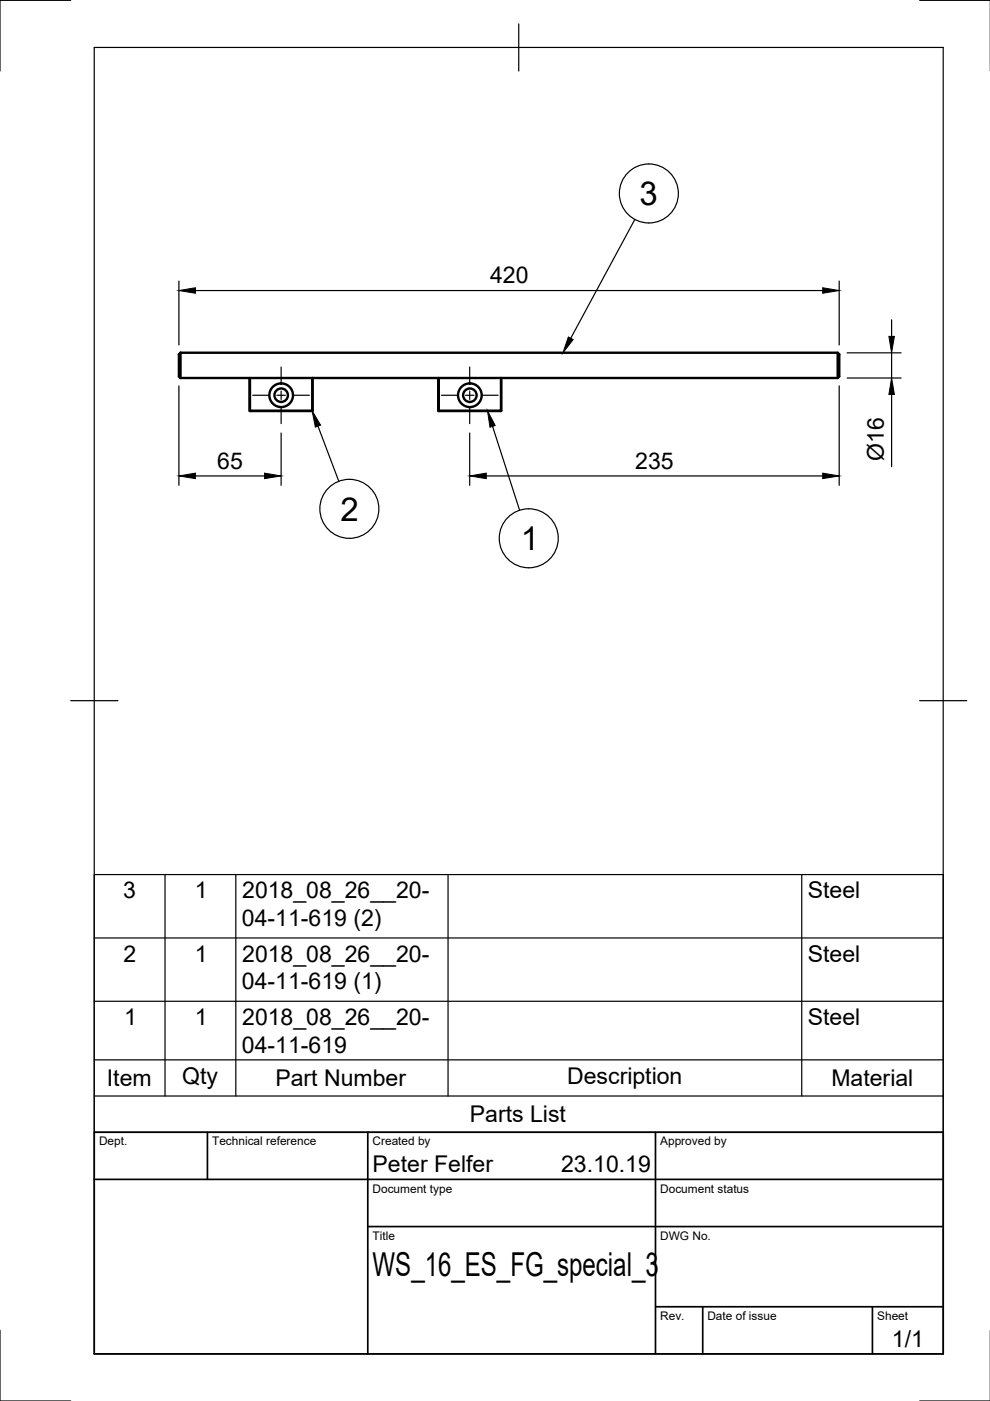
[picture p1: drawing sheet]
<svg xmlns="http://www.w3.org/2000/svg" width="210mm" height="297mm" viewBox="0 0 210 297" stroke-linecap="round" stroke-linejoin="round" font-family="sans-serif">
<!-- layer: Visible -->
<g fill="none" stroke="#000" stroke-width=".51">
<path d="M38.3 74.8h139.3l.3 .3v4.7l-.3 .3M38.3 74.8v5.3M38.3 74.8l-.4 .3v4.7l.4 .3M177.6 74.8v5.3M38.3 80.1h139.3M52.9 80.1v7l.1-7M53 87l-.1 .1M66.2 87.1l-13.2 .1M66.2 80.1v7h-13.2M66.2 87v.2M66.3 80.1v7M92.9 80.1v7l.1-7"/>
<path d="M93 87l-.1 .1M106.2 87.1l-13.2 .1M106.2 80.1v7h-13.2M106.2 87v.2M106.3 80.1v7"/>
<circle cx="59.6" cy="83.8" r="2.51"/>
<circle cx="59.6" cy="83.8" r="1.43"/>
<circle cx="99.6" cy="83.8" r="2.51"/>
<circle cx="99.6" cy="83.8" r="1.43"/>
</g>
<!-- layer: TitleBlock -->
<path d="M20 240.1h180v46.9h-180zM20 250h180M44 240.1v9.9M78 240.1v46.9M139 240.1v46.9M78 260.1h122M139 277.1h61M149 277.1v9.9M185 277.1v9.9" fill="none" stroke="#000" stroke-width=".36"/>
<!-- layer: Border -->
<path d="M15 .1h-15v15M20 10.1h180v276.9h-180zM110 5.1v10M195 .1h15M15 148.6h10M195 148.6h10M0 282.1v14.9h15M195 297h15" fill="none" stroke="#000" stroke-width=".25"/>
<!-- layer: Smart Centers -->
<path d="M59.6 77.8v3.3M99.6 77.8v3.3M53.6 83.8h3.3M58.7 83.8h1.8M59.6 82.9v1.8M59.6 86.5v3.3M62.3 83.8h3.3M93.6 83.8h3.3M98.7 83.8h1.8M99.6 82.9v1.8M99.6 86.5v3.3M102.3 83.8h3.3" fill="none" stroke="#000" stroke-width=".25"/>
<!-- layer: FD_Dimensions -->
<g fill="none" stroke="#000" stroke-width=".25">
<path d="M37.9 59.6v13.5M177.9 59.6v13.5M41.4 61.6h133M179.6 74.8h11.5M189 67.8v3.5M189 74.8v5.3M37.9 81.8v21.1M59.6 91.8v11.1M99.6 91.8v11.1M177.9 81.8v21.1M179.6 80.1h11.5M189 83.6v15.4"/>
<path d="M41.4 100.9h14.7M103.1 100.9h71.3"/>
</g>
<path d="M37.9 61.6l3.5-.6v1.2zM174.4 61l3.5 .6-3.5 .6zM188.5 71.3h1.1l-.6 3.5zM189 80.1l.6 3.5h-1.1zM37.9 100.9l3.5-.6v1.2zM56.1 100.3l3.5 .6-3.5 .6zM99.6 100.9l3.5-.6v1.2zM174.4 100.3l3.5 .6-3.5 .6z" fill="#000" stroke="#000" stroke-width=".21"/>
<!-- layer: Parts Lists -->
<path d="M20 185.4h180v54.7h-180zM20 198.9h180M35 185.4v47M50 185.4v47M95 185.4v47M170 185.4v47M20 212.3h180M20 232.4h180M20 224.7h180" fill="none" stroke="#000" stroke-width=".25"/>
<!-- layer: Balloons -->
<g fill="none" stroke="#000" stroke-width=".25">
<path d="M134.6 46.5l-13.6 25.2M67.4 90.3l4.4 11.8M104.4 90.4l5.8 17.8"/>
<circle cx="137.6" cy="41" r="6.3"/>
<circle cx="74.1" cy="107.9" r="6.3"/>
<circle cx="112.1" cy="114.1" r="6.3"/>
</g>
<path d="M120.5 71.4l1 .6-2.1 2.8zM66.2 87.1l1.8 3-1.1 .5zM103.4 87.1l1.6 3.1-1.1 .4z" fill="#000" stroke="#000" stroke-width=".21"/>
<g font-size="7">
<text x="135.6" y="43.5">3</text>
<text x="72.2" y="110.4">2</text>
<text x="110.4" y="116.7">1</text>
<text x="79" y="270.6">WS_16_ES_FG_special_3</text>
</g>
<g font-size="4.9">
<text x="103.9" y="60">420</text>
<text x="46.1" y="99.3">65</text>
<text x="134.7" y="99.3">235</text>
<text x="187.4" y="97.6" transform="rotate(-90 187.4 97.6)">Ø16</text>
<text x="26.1" y="190.4">3</text>
<text x="41.3" y="190.4">1</text>
<text x="51.4" y="190.4">2018_08_26__20-</text>
<text x="171.3" y="190.5">Steel</text>
<text x="51.3" y="196.3">04-11-619 (2)</text>
<text x="26.2" y="203.9">2</text>
<text x="41.3" y="203.9">1</text>
<text x="51.4" y="203.9">2018_08_26__20-</text>
<text x="171.3" y="203.9">Steel</text>
<text x="51.3" y="209.8">04-11-619 (1)</text>
<text x="26.3" y="217.3">1</text>
<text x="41.3" y="217.3">1</text>
<text x="51.4" y="217.3">2018_08_26__20-</text>
<text x="171.3" y="217.4">Steel</text>
<text x="51.3" y="223.2">04-11-619</text>
<text x="22.7" y="230.3">Item</text>
<text x="38.6" y="229.8">Qty</text>
<text x="58.4" y="230.3">Part Number</text>
<text x="120.2" y="229.8">Description</text>
<text x="176.3" y="230.3">Material</text>
<text x="99.6" y="237.9">Parts List</text>
<text x="79" y="248.5">Peter Felfer</text>
<text x="119" y="248.5">23.10.19</text>
<text x="189.1" y="285.7">1/1</text>
</g>
<g font-size="2.5">
<text x="21" y="242.9">Dept.</text>
<text x="45" y="242.9">Technical reference</text>
<text x="79" y="242.9">Created by</text>
<text x="140" y="242.9">Approved by</text>
<text x="79" y="252.8">Document type</text>
<text x="140" y="252.8">Document status</text>
<text x="79" y="262.9">Title</text>
<text x="140" y="262.9">DWG No.</text>
<text x="140" y="279.9">Rev.</text>
<text x="150" y="279.9">Date of issue</text>
<text x="186" y="279.9">Sheet</text>
</g>
</svg>
